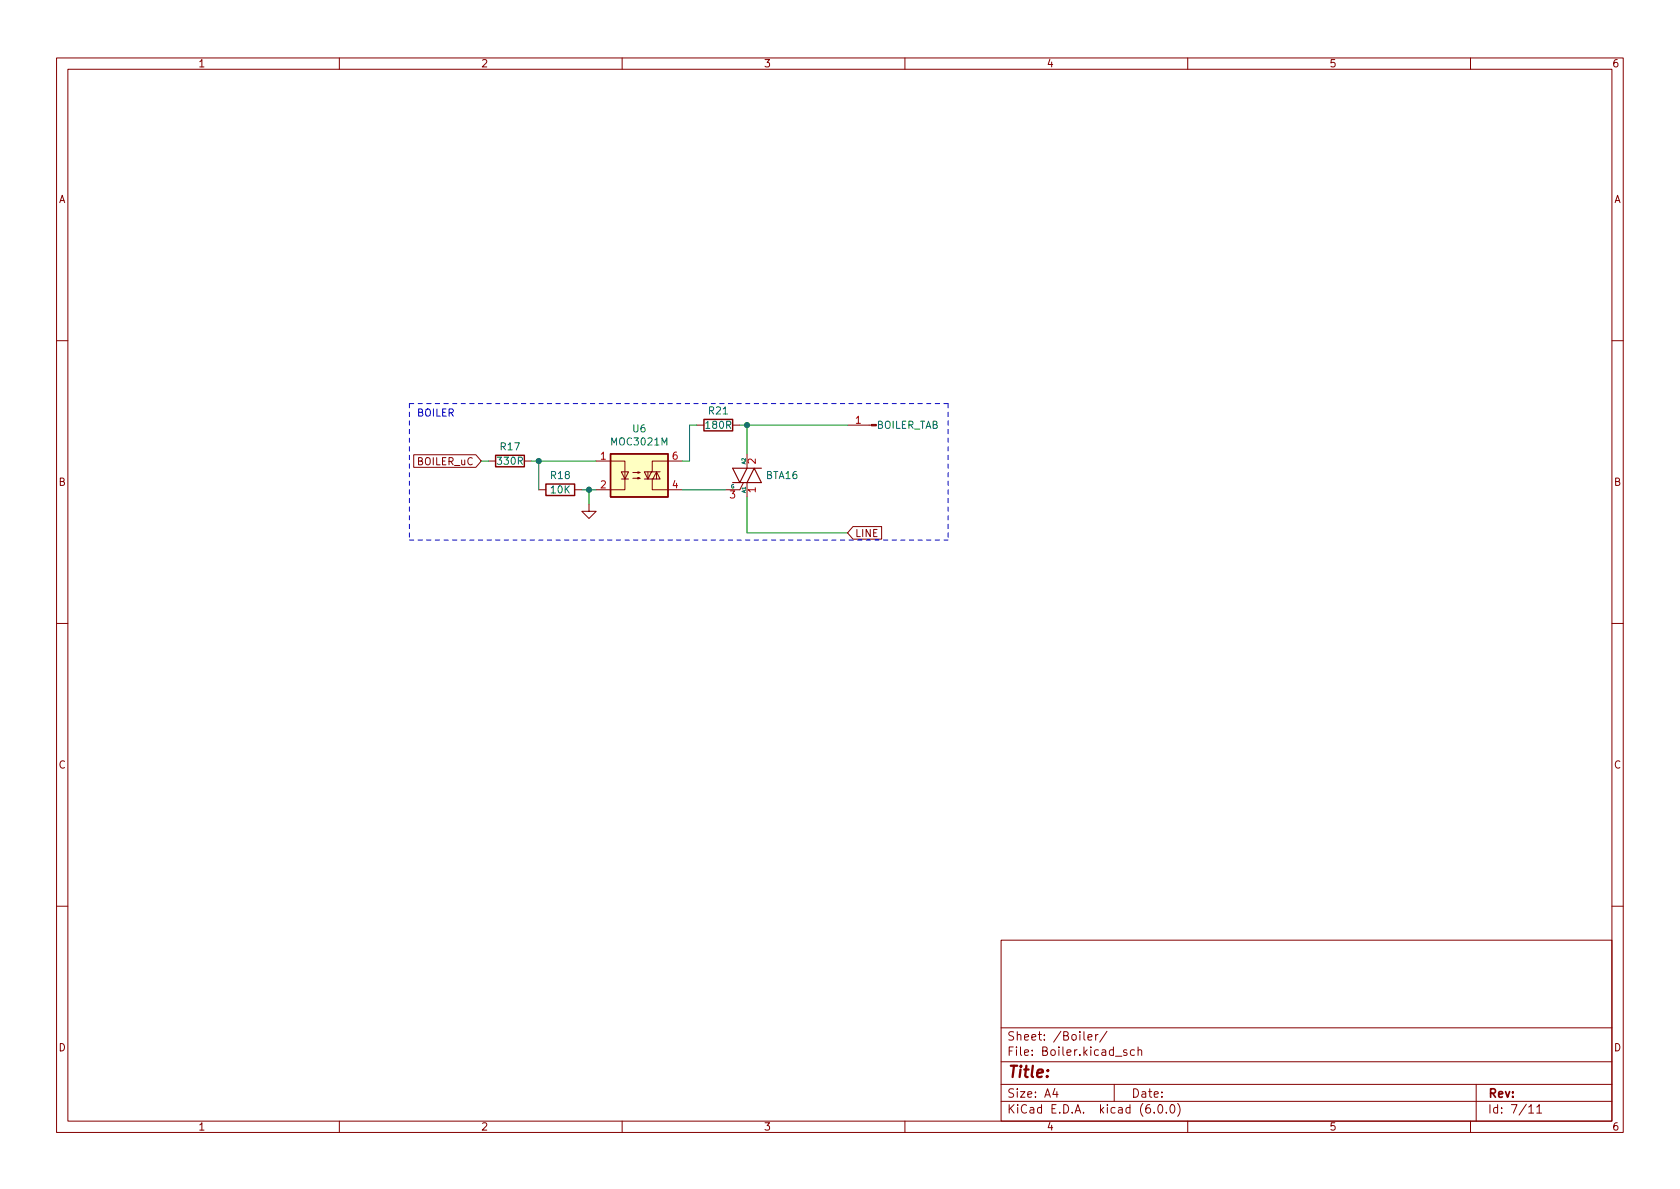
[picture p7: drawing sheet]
<svg xmlns="http://www.w3.org/2000/svg" width="297mm" height="210mm" viewBox="0 0 297 210" stroke-linecap="round" stroke-linejoin="round" font-family="sans-serif">
<g fill="none" stroke="#840000" stroke-width=".18">
<path d="M10 10.2h277v190.1h-277zM12 12.2h273v186.1h-273zM60 10.2v2M110 10.2v2M160 10.2v2M210 10.2v2M260 10.2v2M10 60.2h2M123.2 75.2h1.3M129.5 75.2h1.3M149.9 75.2h4.2M285 60.2h2"/>
<path d="M73.1 80.4h11l1 1.1-1 1.1h-11zM86.4 81.5h1.2M92.7 81.5h1.3M95.2 86.6h1.3M101.6 86.6h1.3M104.1 89.1v1.3h1.3l-1.3 1.3-1.2-1.3h1.2M105.4 81.5h5.1v5.1h-5.1M109.9 83.4h1.2l-.6 1.3zM109.9 84.7h1.2M111.9 84.6h1.3l-.4 .1v-.3l.4 .2M111.9 83.6h1.3l-.4 .1v-.3l.4 .2M113.9 84.7h2.8l-.6-1.3-.7 1.3"/>
<path d="M114.6 83.4v1.3M115.2 83.4l-.6 1.3-.7-1.3h2.8M115.3 84.7v1.9h5.3M116.1 83.4v1.3M120.6 81.5h-5.3v1.9M131.4 85.3l-.6 1.3h-2.5M132.1 80.3v2.5M132.1 85.3v2.6M150.8 93.1h5.1v2.2h-5.1l-.9-1.1zM10 110.2h2M285 110.2h2M10 160.2h2"/>
<path d="M177 166.3h108v32h-108zM285 160.2h2M60 198.3v2M110 198.3v2M160 198.3v2M177 194.8h108M177 191.8h108M177 187.8h108M177 181.8h108M186.5 192.5l-.4 1h1M186.9 193v1M192.4 183.4l.7-.1-.1-.3-.4-.1-.2 .2v.8h.6"/>
<path d="M193.7 182.9v1M194.1 182.9l-.2 .1-.2 .2M195.7 182.4l-1.3 1.9M197 191.8v3M197.2 186.8h1.2M199.2 185.7l-.3-.1-.3 .2 .1 .3 .5 .1v.4h-.6M200.6 185.7l-.5-.1-.2 .3v.4l.1 .3h.6M201.2 185.8l.2-.2 .4 .1 .1 .9M201.2 185.1v1.5M204.1 196.7v.1M204.9 195.4l.2-.1a.81 .81 0 0 1 .6 .7 .81 .81 0 0 1-.3 .8h-.2a.81 .81 0 0 1-.6-.6 .81 .81 0 0 1 .3-.8zM206.2 196.7v.1"/>
<path d="M207.1 195.4l.1-.1a.81 .81 0 0 1 .6 .7 .81 .81 0 0 1-.3 .8h-.1a.81 .81 0 0 1-.6-.6 .81 .81 0 0 1 .3-.8zM208.2 195.1a1.72 1.72 0 0 1 0 2.3M210 198.3v2M260 198.3v2M261 191.8v6.5M270.3 195.8l.4-.5v1.5M270.3 196.8h.9M271.7 195.8l.5-.5v1.5M271.7 196.8h.9"/>
</g>
<path d="M107.9 80.3h10.2v7.6h-10.2z" fill="#ffffc2" stroke="#ffffc2" stroke-width=".18"/>
<path d="M124.5 74.2h5v2h-5zM87.6 80.5h5.1v2h-5.1zM96.5 85.6h5.1v2h-5.1zM107.9 80.3h10.2v7.6h-10.2z" fill="none" stroke="#840000" stroke-width=".25"/>
<path d="M154.1 75.1h.8v.2h-.8z" fill="#840000" stroke="#840000" stroke-width=".18"/>
<path d="M129.5 85.3h5.1l-1.3-2.5-1.2 2.5M132.1 82.8l-1.3 2.5-1.3-2.5h5.1" fill="none" stroke="#840000" stroke-width=".2"/>
<path d="M72.4 71.4v24.1M72.4 71.4h95.2M167.6 71.4v24.1M167.6 95.5h-95.2" fill="none" stroke="#0000c2" stroke-width=".18" stroke-dasharray=".8 .8"/>
<path d="M123.2 75.2h-1.3v6.3h-1.3M130.8 75.2h19.1M132.1 75.2v5.1M85.1 81.5h1.3M94 81.5h11.4M95.2 81.5v5.1M102.9 86.6h2.5M104.1 86.6v2.5M120.6 86.6h7.7M132.1 87.9v6.3h17.8" fill="none" stroke="#009600" stroke-width=".18"/>
<g fill="#009600" stroke="#009600" stroke-width=".18">
<circle cx="104.1" cy="86.6" r=".46"/>
<circle cx="95.2" cy="81.5" r=".46"/>
<circle cx="132.1" cy="75.2" r=".46"/>
</g>
<text font-size="2.8" fill="#840000" x="178" y="190.6">Title:</text>
<g font-size="2.1" fill="#840000">
<text x="178" y="184">Sheet: /Boiler/</text>
<text x="178" y="186.7">File: Boiler.kicad_sch</text>
<text x="178" y="196.9">KiCad E.D.A. kicad (6.0.0)</text>
<text x="178" y="194.1">Size: A4</text>
<text x="200" y="194.1">Date:</text>
<text x="263" y="194.1">Rev:</text>
<text x="263" y="196.9">Id: 7/11</text>
</g>
<g font-size="1.8" fill="#840000">
<text x="35" y="11.9">1</text>
<text x="85" y="11.9">2</text>
<text x="135" y="11.9">3</text>
<text x="185" y="11.9">4</text>
<text x="235" y="11.9">5</text>
<text x="285" y="11.9">6</text>
<text x="10.3" y="35.9">A</text>
<text x="285.3" y="35.9">A</text>
<text x="73.8" y="82.3">BOILER_uC</text>
<text x="10.3" y="85.9">B</text>
<text x="285.3" y="85.9">B</text>
<text x="151.1" y="95">LINE</text>
<text x="10.3" y="135.9">C</text>
<text x="285.3" y="135.9">C</text>
<text x="10.3" y="185.9">D</text>
<text x="285.3" y="185.9">D</text>
<text x="35" y="199.9">1</text>
<text x="85" y="199.9">2</text>
<text x="135" y="199.9">3</text>
<text x="185" y="199.9">4</text>
<text x="235" y="199.9">5</text>
<text x="285" y="199.9">6</text>
</g>
<text font-size="1.8" fill="#0000c2" x="73.7" y="73.6">BOILER</text>
<g font-size="1.8" fill="#006464">
<text x="111.9" y="76.4">U6</text>
<text x="124.9" y="75.8">180R</text>
<text x="125.4" y="73.3">R21</text>
<text x="154.8" y="75.8">BOILER_TAB</text>
<text x="88.1" y="82.2">330R</text>
<text x="88.5" y="79.6">R17</text>
<text x="108.3" y="78.8">MOC3021M</text>
<text x="97.4" y="84.7">R18</text>
<text x="97.4" y="87.2">10K</text>
<text x="135.5" y="84.7">BTA16</text>
</g>
<g font-size="1.8" fill="#a90000">
<text x="151.3" y="74.9">1</text>
<text x="106.2" y="81.3">1</text>
<text x="118.9" y="81.3">6</text>
<text x="133.6" y="82" transform="rotate(-90 133.6 82)">2</text>
<text x="106.2" y="86.4">2</text>
<text x="118.9" y="86.4">4</text>
<text x="129" y="88.1">3</text>
<text x="133.6" y="87.1" transform="rotate(-90 133.6 87.1)">1</text>
</g>
<g font-size=".9" fill="#006464">
<text x="131.8" y="82.1" transform="rotate(-90 131.8 82.1)">A2</text>
<text x="129.2" y="86.4">G</text>
<text x="131.8" y="87.2" transform="rotate(-90 131.8 87.2)">A1</text>
</g>
</svg>
